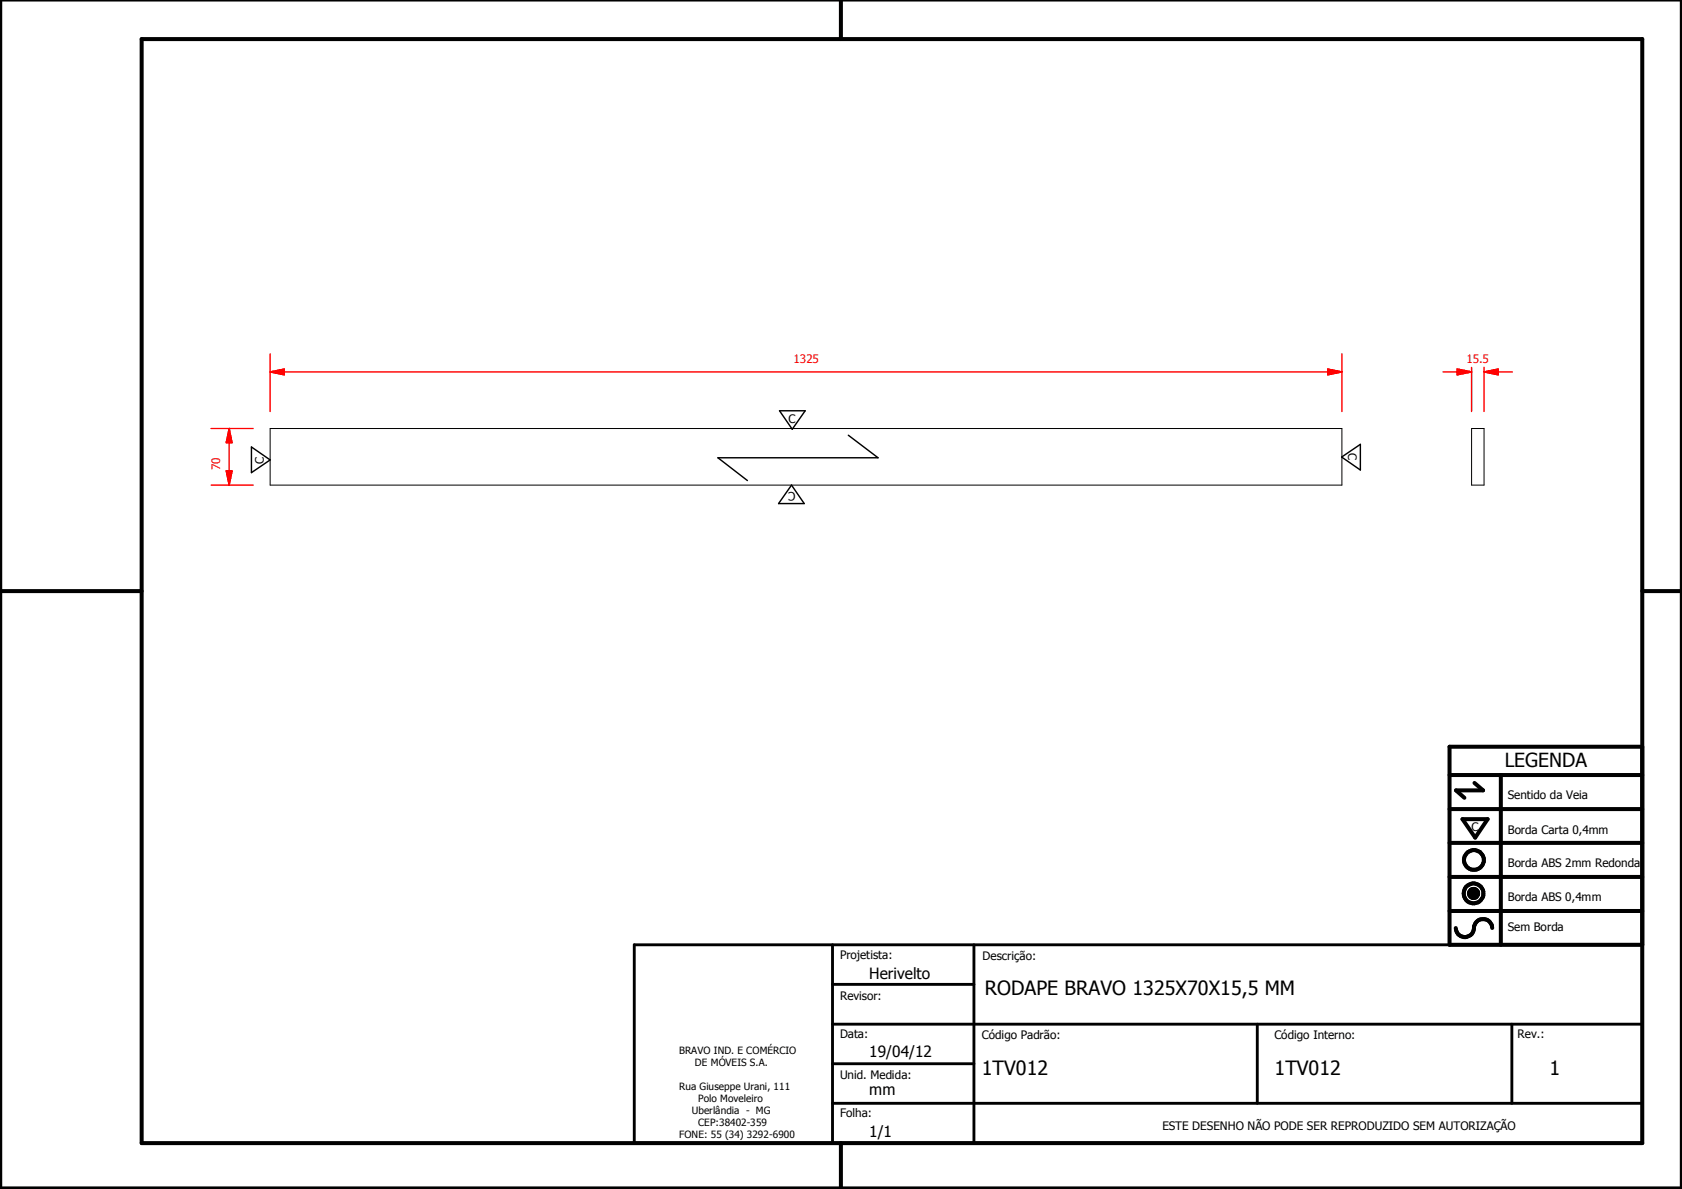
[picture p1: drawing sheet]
<svg xmlns="http://www.w3.org/2000/svg" width="297mm" height="210mm" viewBox="0 0 297 210" stroke-linecap="round" stroke-linejoin="round" font-family="sans-serif">
<g fill="none" stroke="#000" stroke-width=".18">
<path d="M47.7 75.6h189.3v10h-189.3zM259.9 75.6h2.2v10h-2.2zM259.4 157.6l1.6 .1zM259.4 157.7l1.6 .1zM259.4 157.8l1.6 .1zM259.4 157.9h1.6v.1zM259.4 157.9l1.6 .1h-1.5zM259.4 157.6h1.6zM259.5 158h1.5zM259.5 158l1.4 .1zM259.5 157.5l1.5 .1h-1.6zM259.5 157.5l1.5 .1z"/>
<path d="M259.5 158.1h1.4zM259.5 157.4l1.5 .1h-1.5zM259.5 157.4l1.5 .1zM259.5 158.1l1.4 .1zM259.5 157.3l1.4 .1h-1.4zM259.5 157.3l1.4 .1zM259.6 158.2h1.3zM259.6 158.2h1.2zM259.6 157.2l1.3 .1h-1.4zM259.6 157.2l1.3 .1zM259.6 158.2l1.2 .1zM259.6 157.2h1.3z"/>
<path d="M259.7 158.3h1.1zM259.7 158.3l1 .1zM259.7 157.1l1.1 .1h-1.2zM259.7 157.1l1.1 .1zM259.7 157.1h1.1zM259.8 158.4h.9zM259.8 158.4h.8zM259.8 157.1h1zM259.8 157.1h.9zM259.8 158.4l.8 .1zM259.8 157l.9 .1zM259.8 157h.8z"/>
<path d="M259.9 158.5h.7zM259.9 158.5h.6zM259.9 157h.7zM260 158.5h.5zM260 158.5h.4zM260 157h.6zM260.1 158.5h.3zM260.1 158.5h.2zM260.1 156.9l.4 .1zM260.1 156.9h.3zM260.1 156.9h.2z"/>
</g>
<g fill="#000">
<path d="M259.4 157.6h1.6zM259.5 157.5l1.5 .1h-1.6zM259.5 157.5l1.5 .1zM259.5 157.4l1.5 .1h-1.5zM259.5 157.4l1.5 .1zM259.5 157.3l1.4 .1h-1.4zM259.5 157.3l1.4 .1zM259.6 157.2l1.3 .1h-1.4zM259.6 157.2l1.3 .1zM259.6 157.2h1.3zM259.7 157.1l1.1 .1h-1.2zM259.7 157.1l1.1 .1z"/>
<path d="M259.7 157.1h1.1zM259.8 157.1h1zM259.8 157.1h.9zM259.8 157l.9 .1zM259.8 157h.8zM259.9 157h.7zM260 157h.6zM260.1 156.9l.4 .1zM260.1 156.9h.3zM260.1 156.9h.2zM260.1 158.5h.2zM260 158.5h.4z"/>
<path d="M260.1 158.5h.3zM259.9 158.5h.6zM260 158.5h.5zM259.8 158.4l.8 .1zM259.9 158.5h.7zM259.8 158.4h.8zM259.7 158.3l1 .1zM259.8 158.4h.9zM259.6 158.2l1.2 .1zM259.7 158.3h1.1zM259.6 158.2h1.2zM259.5 158.1l1.4 .1z"/>
<path d="M259.6 158.2h1.3zM259.5 158l1.4 .1zM259.5 158.1h1.4zM259.4 157.9l1.6 .1h-1.5zM259.5 158h1.5zM259.4 157.6l1.6 .1zM259.4 157.7l1.6 .1zM259.4 157.8l1.6 .1zM259.4 157.9h1.6v.1z"/>
</g>
<g fill="none" stroke="#000" stroke-width=".71">
<path d="M148.5 0v6.9M297 -.1v209.9h-297v-209.9M25 6.9h265v194.9h-265zM0 104.4h25M290 104.4h7M256 136.8h34M260.4 138.2l1.5 1.3h-4.8l1.5 1.3M265 136.8v30M290 131.8h-34v35h34M256 154.8h34M256 148.8h34M256 142.8h34"/>
<path d="M258.3 144.6h4.4l-2.2 3.3zM256 160.8h34M257.1 163.8a1.62 1.62 0 0 0 1.8 1.6 1.62 1.62 0 0 0 1.4-1.9 1.63 1.63 0 0 1 1.7-1.2 1.63 1.63 0 0 1 1.5 1.5M148.5 201.8v8"/>
<circle cx="260.2" cy="157.7" r="1.76"/>
<circle cx="260.2" cy="157.7" r=".82"/>
<circle cx="260.3" cy="151.8" r="1.76"/>
</g>
<path d="M112 166.8h178v35h-178zM147 173.8h25M147 166.8v35M172 166.8v35M147 194.8h143M147 180.8h143M147 187.8h25M222 180.8v14M267 180.8v14" fill="none" stroke="#000" stroke-width=".51"/>
<path d="M47.7 65.7h2.5" fill="none" stroke="#f00" stroke-width=".25"/>
<path d="M47.7 65.7l2.5-.5v1z" fill="#f00"/>
<path d="M47.7 65.7l2.5-.5v1zM234.5 65.7h2.5" fill="none" stroke="#f00" stroke-width=".25"/>
<path d="M234.5 65.2l2.5 .5-2.5 .5z" fill="#f00"/>
<path d="M47.7 62.5v10.1M50.2 65.7h184.3M234.5 65.2l2.5 .5-2.5 .5zM237 62.5v10.1M40.5 83.1v2.5" fill="none" stroke="#f00" stroke-width=".25"/>
<path d="M40 83.1h1l-.5 2.5z" fill="#f00"/>
<path d="M40.5 75.6v2.5M40 83.1h1l-.5 2.5z" fill="none" stroke="#f00" stroke-width=".25"/>
<path d="M40.5 75.6l.5 2.5h-1z" fill="#f00"/>
<path d="M37.3 75.6h7.4M40.5 75.6l.5 2.5h-1zM40.5 78.1v5M262.1 65.7h2.5M37.3 85.6h7.4" fill="none" stroke="#f00" stroke-width=".25"/>
<path d="M262.1 65.7l2.5-.5v1z" fill="#f00"/>
<path d="M257.3 65.7h2.6M262.1 65.7l2.5-.5v1z" fill="none" stroke="#f00" stroke-width=".25"/>
<path d="M257.3 65.2l2.6 .5-2.6 .5z" fill="#f00"/>
<path d="M254.8 65.7h2.5M257.3 65.2l2.6 .5-2.6 .5zM259.9 64.9v7.7M262.1 64.9v7.7M264.6 65.7h2.5" fill="none" stroke="#f00" stroke-width=".25"/>
<path d="M44.4 78.9l3.3 2.3-3.3 2.2zM137.7 72.5h4.5l-2.3 3.3zM149.8 76.8l5.3 4h-28.3l5.2 4M139.8 85.6l2.2 3.3h-4.5zM236.9 80.7l3.3-2.3v4.6z" fill="none" stroke="#000" stroke-width=".25"/>
<g font-size="3.5">
<text x="173.9" y="175.7">RODAPE BRAVO 1325X70X15,5 MM</text>
<text x="173.4" y="189.7">1TV012</text>
<text x="225.1" y="189.7">1TV012</text>
<text x="273.6" y="189.7">1</text>
</g>
<text font-size="3.4" x="265.7" y="135.4">LEGENDA</text>
<g font-size="2.7">
<text x="153.5" y="172.8">Herivelto</text>
<text x="153.5" y="186.6">19/04/12</text>
<text x="153.5" y="193.4">mm</text>
<text x="153.5" y="200.8">1/1</text>
</g>
<g font-size="2.1" fill="#f00">
<text x="140.1" y="64.1">1325</text>
<text x="259" y="64.1">15.5</text>
<text x="38.9" y="82.9" transform="rotate(-90 38.9 82.9)">70</text>
</g>
<g font-size="2.1">
<text x="139.3" y="74.7">C</text>
<text x="46.6" y="81.9" transform="rotate(-90 46.6 81.9)">C</text>
<text x="238.1" y="80.1" transform="rotate(90 238.1 80.1)">C</text>
<text x="140.5" y="86.8" transform="rotate(180 140.5 86.8)">C</text>
<text x="266.3" y="141.1">Sentido da Veia</text>
<text x="259.8" y="146.7">C</text>
<text x="266.3" y="147.2">Borda Carta 0,4mm</text>
<text x="266.3" y="153.1">Borda ABS 2mm Redonda</text>
<text x="266.3" y="159">Borda ABS 0,4mm</text>
<text x="266.3" y="164.4">Sem Borda</text>
<text x="148.4" y="169.3">Projetista:</text>
<text x="173.5" y="169.5">Descrição:</text>
<text x="148.4" y="176.6">Revisor:</text>
<text x="148.4" y="183.2">Data:</text>
<text x="173.4" y="183.3">Código Padrão:</text>
<text x="225.1" y="183.3">Código Interno:</text>
<text x="268" y="183.2">Rev.:</text>
<text x="148.4" y="190.5">Unid. Medida:</text>
<text x="148.4" y="197.2">Folha:</text>
<text x="205.3" y="199.5">ESTE DESENHO NÃO PODE SER REPRODUZIDO SEM AUTORIZAÇÃO</text>
</g>
<g font-size="1.8">
<text x="119.9" y="186">BRAVO IND. E COMÉRCIO</text>
<text x="122.7" y="188.1">DE MÓVEIS S.A.</text>
<text x="119.9" y="192.4">Rua Giuseppe Urani, 111</text>
<text x="122.2" y="196.7">Uberlândia - MG</text>
<text x="123.3" y="194.6">Polo Moveleiro</text>
<text x="119.9" y="201">FONE: 55 (34) 3292-6900</text>
<text x="123.3" y="198.8">CEP:38402-359</text>
</g>
</svg>
